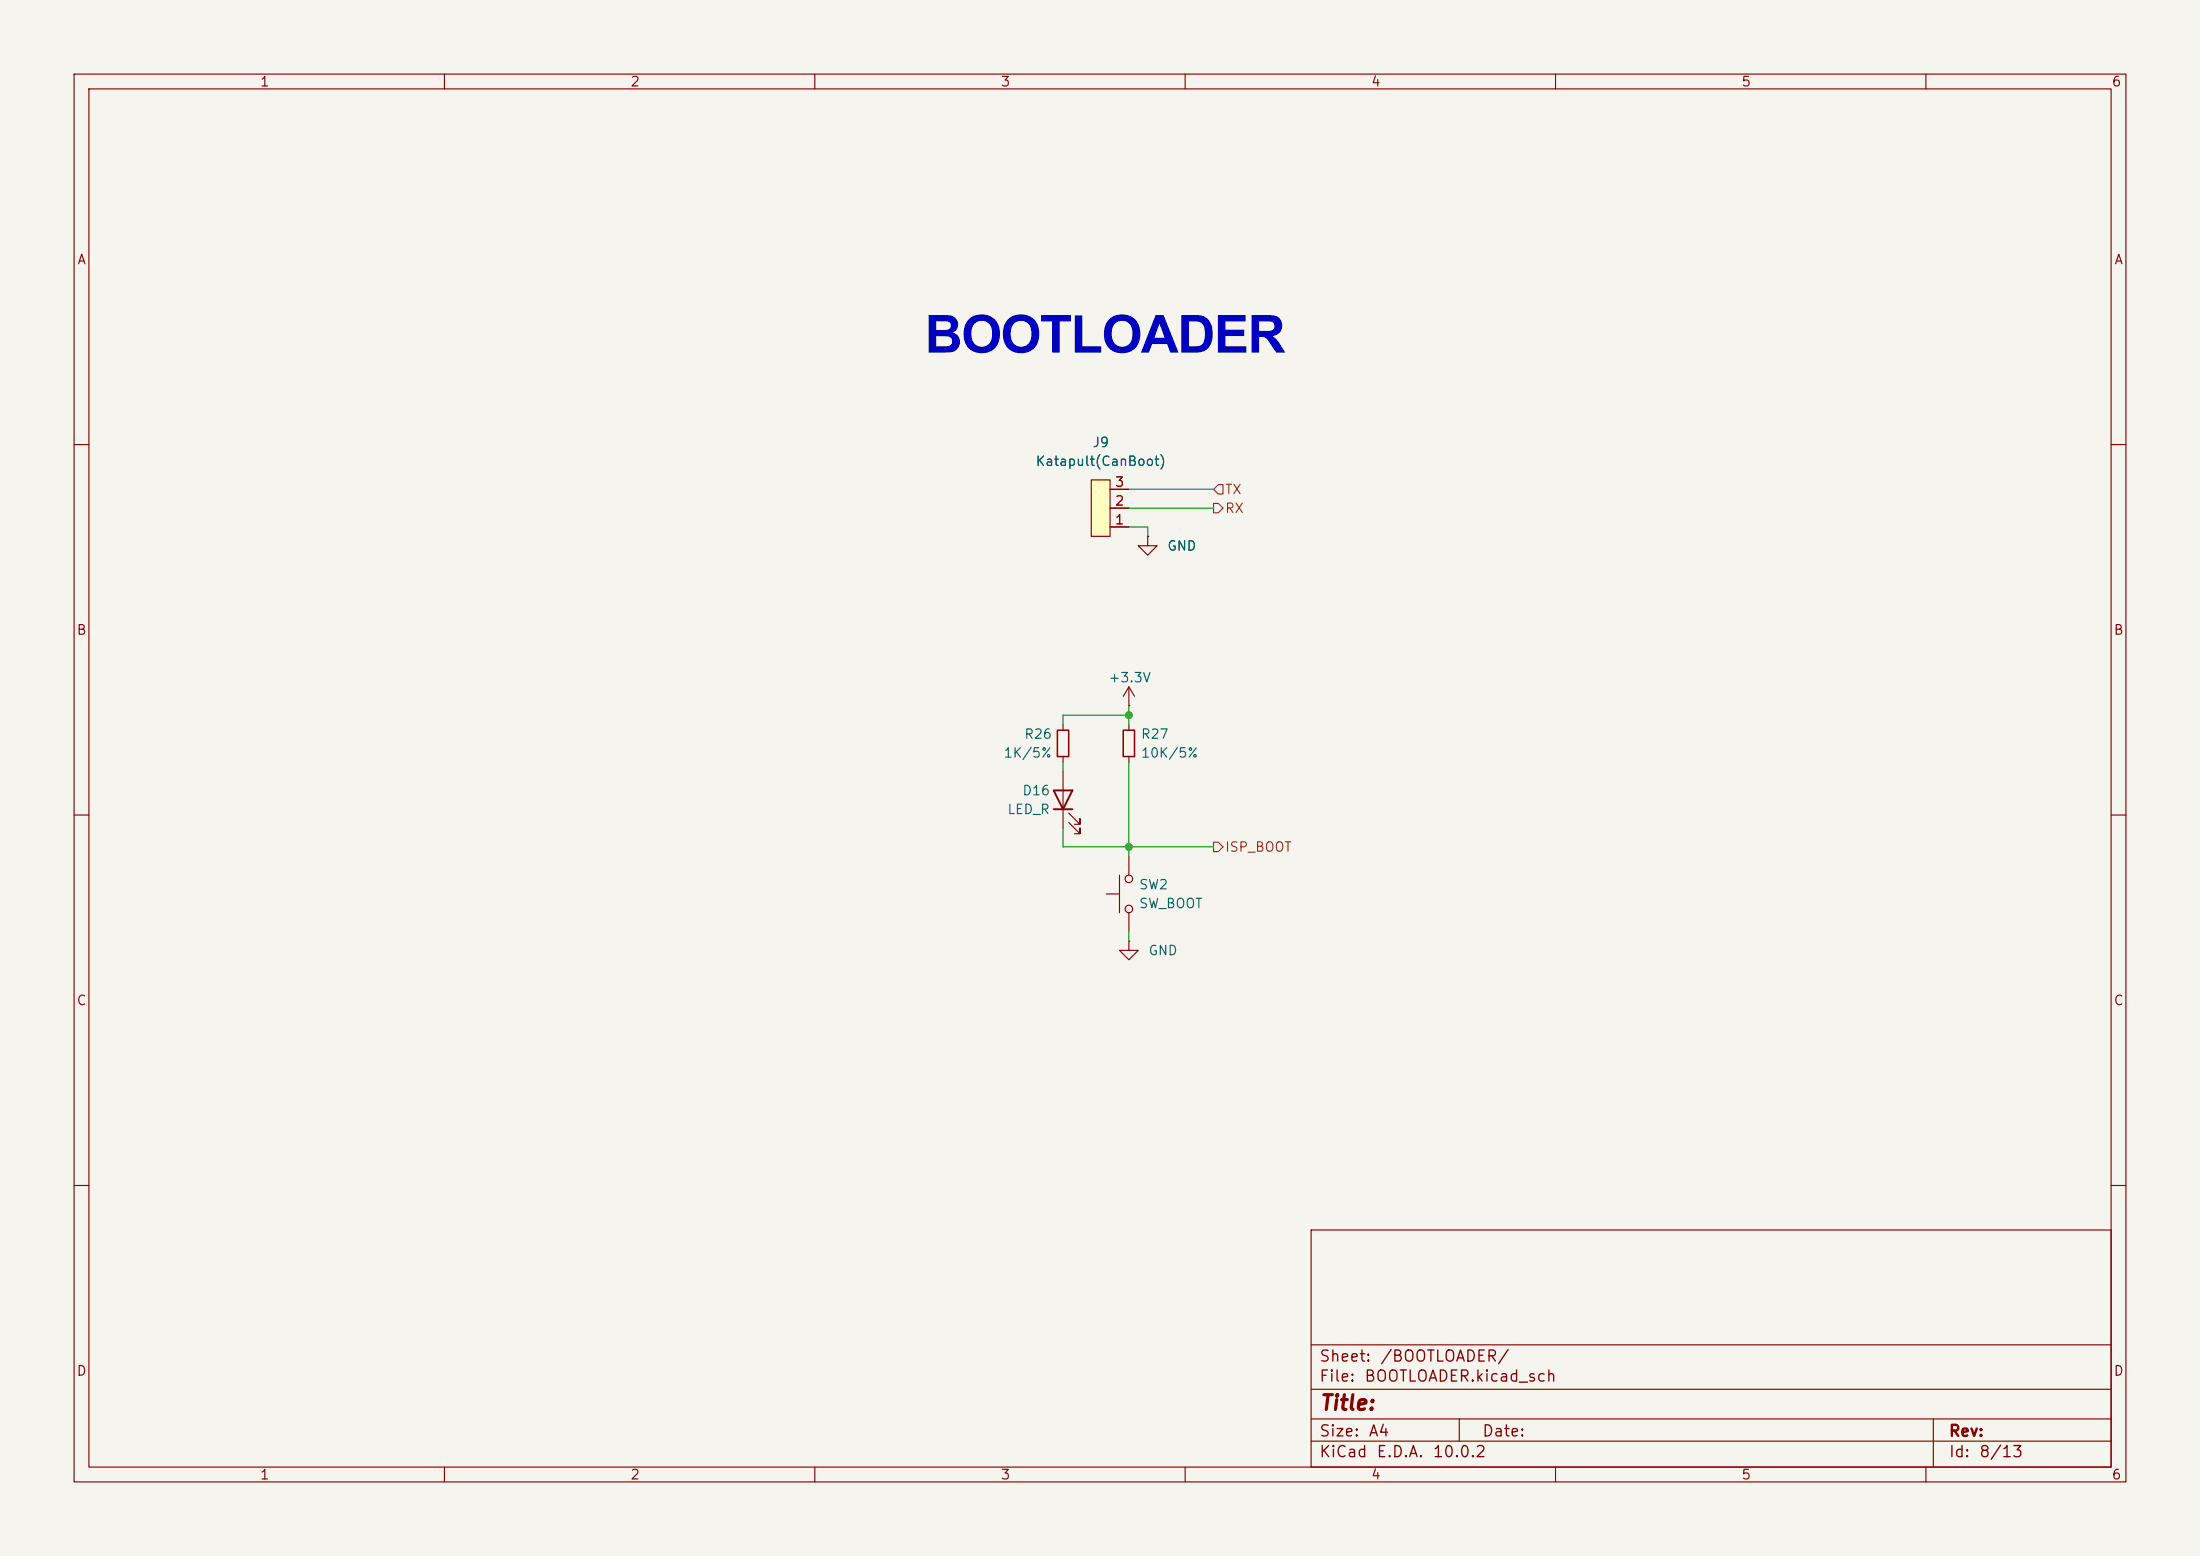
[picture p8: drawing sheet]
<svg xmlns="http://www.w3.org/2000/svg" width="297mm" height="210mm" viewBox="0 0 297 210" stroke-linecap="round" stroke-linejoin="round" font-family="sans-serif">
<path d="M0 0h297v210h-297z" fill="#f5f4ef" stroke="#f5f4ef" stroke-width=".14"/>
<g fill="none" stroke="#840000" stroke-width=".15">
<path d="M10 10h277v190h-277zM12 12h273v186h-273zM60 10v2M110 10v2M160 10v2M210 10v2M260 10v2M10 60h2M154.9 72.4v1.3h1.3l-1.3 1.2-1.2-1.2h1.2M154.9 72.4h.1M285 60h2M143.5 97.8v.8"/>
<path d="M152.4 95.3h.1M152.4 92.7l.8 1.3M152.4 92.7l-.8 1.3M152.4 92.7v2.6M152.4 97.8v.8M10 110h2M143.5 102.1v.8M143.5 104.1v7.7M144.3 111l1.5 1.5v-.7v.7h-.8M144.3 109.7l1.5 1.6v-.8v.8h-.8M151.1 118.1v5.1M152.4 102.1v.8"/>
<path d="M152.4 115.6v2.5M285 110h2M149.4 120.7h1.7M152.4 127v1.3h-1.3l1.3 1.2 1.3-1.2h-1.3M152.4 127h.1M152.4 123.2v2.5M10 160h2M177 166h108v32h-108zM285 160h2M60 198v2M110 198v2M160 198v2"/>
<path d="M177 194.5h108M177 191.5h108M177 187.5h108M177 181.5h108M197 191.5v3M210 198v2M260 198v2M261 191.5v6.5"/>
<circle cx="152.4" cy="118.6" r=".51"/>
<circle cx="152.4" cy="122.7" r=".51"/>
</g>
<path d="M142.7 98.6h1.6v3.5h-1.6zM151.6 98.6h1.6v3.5h-1.6z" fill="none" stroke="#840000" stroke-width=".2"/>
<path d="M142.2 106.7h2.6l-1.3 2.5zM142.2 109.2h2.6" fill="none" stroke="#840000" stroke-width=".25"/>
<path d="M147.3 64.8h2.6v7.6h-2.6z" fill="#ffffc2"/>
<path d="M147.3 64.8h2.6v7.6h-2.6zM149.9 71.1h2.5M149.9 68.6h2.5M149.9 66h2.5M154.9 72.4h.1" fill="none" stroke="#840000" stroke-width=".15"/>
<path d="M163.8 67.9h.7l.6 .7-.6 .6h-.7zM164.5 65.4h.6v1.3h-.6l-.7-.7zM163.8 113.7h.7l.6 .6-.6 .6h-.7z" fill="none" stroke="#725600" stroke-width=".15"/>
<path d="M152.4 68.6h11.4M152.4 71.1h2.5v1.3M152.4 66h11.4M152.4 95.3v2.5M152.4 96.5h-8.9v1.3M143.5 102.9v1.2M143.5 111.8v2.5h20.3M152.4 102.9v12.7M152.4 125.7v1.3" fill="none" stroke="#009600" stroke-width=".15"/>
<g fill="#009600" stroke="#009600" stroke-width=".14">
<circle cx="152.4" cy="96.5" r=".46"/>
<circle cx="152.4" cy="114.3" r=".46"/>
</g>
<text font-size="7.1" fill="#0000c2" x="124.8" y="47.6">BOOTLOADER</text>
<text font-size="2" fill="#840000" x="178" y="190.8">Title:</text>
<g font-size="1.5" fill="#840000">
<text x="178" y="184.2">Sheet:</text>
<text x="186.2" y="184.2">/BOOTLOADER/</text>
<text x="178" y="186.9">File:</text>
<text x="184.1" y="186.9">BOOTLOADER.kicad_sch</text>
<text x="178" y="197.1">KiCad</text>
<text x="178" y="194.3">Size:</text>
<text x="184.7" y="194.3">A4</text>
<text x="185.7" y="197.1">E.D.A.</text>
<text x="193.3" y="197.1">10.0.2</text>
<text x="200" y="194.3">Date:</text>
<text x="263" y="194.3">Rev:</text>
<text x="263" y="197.1">Id:</text>
<text x="267.1" y="197.1">8/13</text>
</g>
<g font-size="1.3" fill="#840000">
<text x="35" y="12">1</text>
<text x="85" y="12">2</text>
<text x="135" y="12">3</text>
<text x="185" y="12">4</text>
<text x="235" y="12">5</text>
<text x="285" y="12">6</text>
<text x="10.3" y="36">A</text>
<text x="285.3" y="36">A</text>
<text x="10.3" y="86">B</text>
<text x="285.3" y="86">B</text>
<text x="10.3" y="136">C</text>
<text x="285.3" y="136">C</text>
<text x="10.3" y="186">D</text>
<text x="285.3" y="186">D</text>
<text x="35" y="200">1</text>
<text x="85" y="200">2</text>
<text x="135" y="200">3</text>
<text x="185" y="200">4</text>
<text x="235" y="200">5</text>
<text x="285" y="200">6</text>
</g>
<g font-size="1.3" fill="#006464">
<text x="139.7" y="63.2">Katapult(CanBoot)</text>
<text x="147.4" y="60.7">J9</text>
<text x="157.5" y="74.6">GND</text>
<text x="149.6" y="92.4">+3.3V</text>
<text x="138.2" y="100">R26</text>
<text x="153.9" y="100">R27</text>
<text x="135.4" y="102.6">1K/5%</text>
<text x="137.9" y="107.7">D16</text>
<text x="153.9" y="102.6">10K/5%</text>
<text x="135.9" y="110.2">LED_R</text>
<text x="153.7" y="122.9">SW_BOOT</text>
<text x="153.7" y="120.4">SW2</text>
<text x="154.9" y="129.2">GND</text>
</g>
<g font-size="1.3" fill="#a90000">
<text x="150.4" y="71.1">1</text>
<text x="150.4" y="68.6">2</text>
<text x="150.4" y="66">3</text>
</g>
<g font-size="1.3" fill="#725600">
<text x="165.3" y="69.6">RX</text>
<text x="165.3" y="67">TX</text>
<text x="165.3" y="115.3">ISP_BOOT</text>
</g>
</svg>
